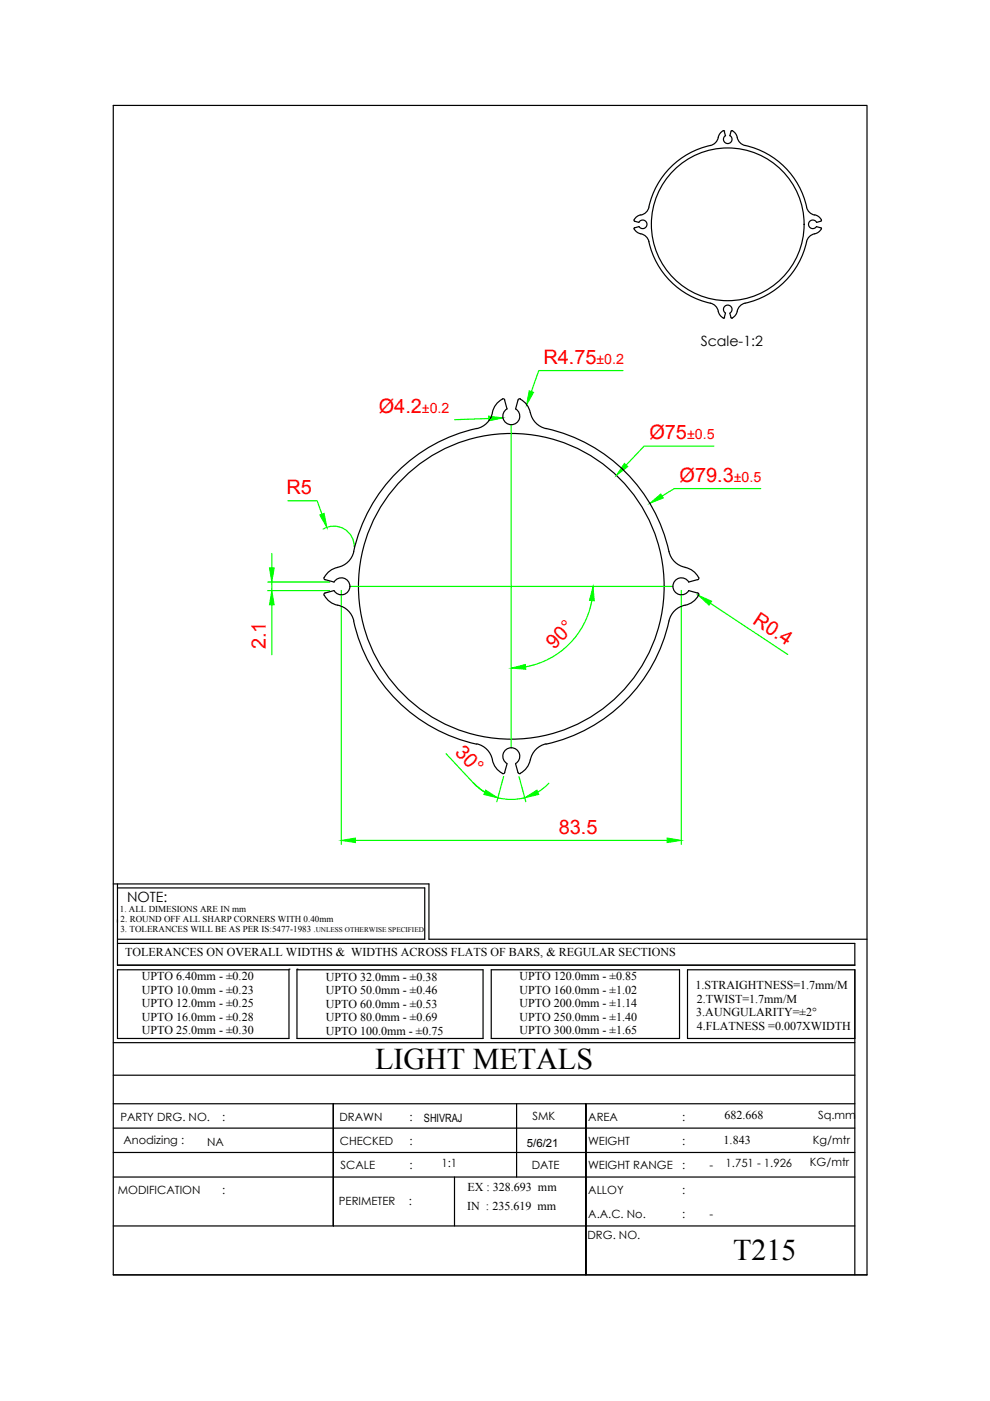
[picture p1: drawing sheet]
<svg xmlns="http://www.w3.org/2000/svg" width="210mm" height="297mm" viewBox="0 0 210 297" stroke-linecap="round" stroke-linejoin="round" font-family="sans-serif">
<!-- layer: BOR -->
<g fill="none" stroke="#000" stroke-width=".25">
<path d="M24.9 187.4v17.2M24.9 205.6v14.6h36.4M181.2 200v4.6M181.2 205.6v64.7M24 239.2h157.2M24 234h157.2M24 228h157.2M24 221.1h157.2M63 220.2h39.4M70.7 234v25.9v-25.9M104.2 220.2h39.9M109.5 234v15.6"/>
<path d="M124.2 234v36.3v-36.3M145.8 220.2h35.4M24 249.6h157.2M24 244.3h157.2M24 259.9h157.2M24 270.3h159.8"/>
</g>
<!-- layer: 0 -->
<g fill="none" stroke="#000" stroke-width=".25">
<path d="M153.6 27.9l.2 .9M153.6 27.8a1.4 1.4 0 0 0-1.3 1.3 2.15 2.15 0 0 1-1.7 1.8 17.1 17.1 0 0 0-13 13M153.8 28.7a.91 .91 0 0 0-.2 1.4 .91 .91 0 0 0 1.4 0 .91 .91 0 0 0-.2-1.4M155 27.9l-.3 .9M155 27.8a1.4 1.4 0 0 1 1.3 1.3 2.13 2.13 0 0 0 1.7 1.8 17.1 17.1 0 0 1 13 13M134.4 48.5l.5 .6 .6 .4a2.33 2.33 0 0 1 2.1 1.7M134.4 46.6l.2 .3M134.5 46.9l1 .3M134.6 48.3l-.2 .2M135.5 47.1a.91 .91 0 0 1 1.3-.2 .91 .91 0 0 1 0 1.4 .91 .91 0 0 1-1.3-.3l-1 .3M135.9 45.5l-.7 .3-.8 .8M137.6 51.2a17.3 17.3 0 0 0 13.5 13.2 3.2 3.2 0 0 1 1.4 2.3l.8 .7"/>
<path d="M137.6 43.9a2.18 2.18 0 0 1-1.7 1.7M171 43.9a2.18 2.18 0 0 0 1.7 1.7M171 51.2a17.3 17.3 0 0 1-13.5 13.2 3.2 3.2 0 0 0-1.5 2.3l-.8 .7M172.7 45.5l.7 .3 .8 .8M173.1 47.1a.91 .91 0 0 0-1.4-.2 .91 .91 0 0 0 0 1.4 .91 .91 0 0 0 1.4-.3l.9 .3 .2 .2M174.2 46.6l-.2 .3-.9 .3M174.2 48.5l-.5 .6-.6 .4a2.33 2.33 0 0 0-2.1 1.7M153.6 67.3l-.2 .2M153.8 66.4l-.2 1M153.8 66.4a.91 .91 0 0 1-.2-1.4 .91 .91 0 0 1 1.4 0 .91 .91 0 0 1-.2 1.4M154.7 66.4l.3 1M155 67.3l.3 .2"/>
<path d="M106.5 84.6h.3l.2 .2M106.5 84.6a4.5 4.5 0 0 0-2.3 3.6 4.3 4.3 0 0 1-3.1 2.7 34.1 34.1 0 0 0-26.1 26.1M107 84.8l.5 1.9M107.5 86.7a1.8 1.8 0 0 0-.5 2.7 1.8 1.8 0 0 0 2.8 0 1.8 1.8 0 0 0-.5-2.7M109.8 84.8l-.5 1.9M110.3 84.6a4.6 4.6 0 0 1 2.3 3.6 4.2 4.2 0 0 0 3.3 2.7 34.2 34.2 0 0 1 25.9 26.1M110.4 84.6h-.4l-.2 .2M75 116.9a4.3 4.3 0 0 1-3.4 3.4M141.8 116.9a4.3 4.3 0 0 0 3.5 3.4M68.7 122.4v.3l.2 .2M68.8 126.2a4.5 4.5 0 0 0 3.5 2.3 4.3 4.3 0 0 1 2.7 3.1M68.9 122.9l1.9 .5a1.8 1.8 0 0 1 2.7-.5 1.8 1.8 0 0 1 0 2.8 1.8 1.8 0 0 1-2.7-.5l-1.9 .5"/>
<path d="M68.9 125.7l-.2 .2v.3M71.6 120.3a4.1 4.1 0 0 0-2.8 2.1M75 131.7a34.2 34.2 0 0 0 26.1 26.1M141.8 131.7a34.2 34.2 0 0 1-26.1 26.1M145.3 120.3a4.1 4.1 0 0 1 2.8 2.1M147.9 122.9l-1.9 .5a1.8 1.8 0 0 0-2.7-.5 1.8 1.8 0 0 0 0 2.8 1.8 1.8 0 0 0 2.7-.5l1.9 .5M147.9 125.7l.3 .2-.1 .3M148.1 126.2a4.5 4.5 0 0 1-3.5 2.3 4.3 4.3 0 0 0-2.8 3.1M148.1 122.4l.1 .3-.3 .2M101.1 157.7a4.5 4.5 0 0 1 3.5 4 4.1 4.1 0 0 0 1.9 2.3M115.8 157.7a4.6 4.6 0 0 0-3.5 4 4.1 4.1 0 0 1-2 2.3M107 163.8l-.2 .2h-.3"/>
<path d="M107.5 162l-.5 1.8M107.5 161.9a1.8 1.8 0 0 1-.5-2.7 1.8 1.8 0 0 1 2.8 0 1.8 1.8 0 0 1-.5 2.7M109.3 162l.5 1.8 .2 .2h.4M24 187.4h66.9v11.7h92.9M24.9 188.3h65.2v10.8h-65.2M24.9 200h156.3M24.9 204.6h156.3M24.9 205.6h36.4v14.6M61.3 205.5h.1M63 205.5h.1M181.2 205.6h-35.4v14.6M63 220.2v-14.6h39.4v14.6"/>
<path d="M104.2 220.2v-14.6h39.9v14.6M96.4 249.6v10.3M24 270.3v-247.9h159.8v247.9"/>
<circle cx="154.3" cy="47.6" r="16.2"/>
<circle cx="108.4" cy="124.3" r="32.4"/>
</g>
<!-- layer: AM_5 -->
<g fill="none" stroke="#0f0" stroke-width=".25">
<path d="M132.1 78.6h-17.9l-1.5 4.4M103.6 88.7l-7.2 .3M151.4 94.6h-14.8l-3.8 4M57.6 117.3v3.1M61.1 106.2h6.1l1.1 2.8M68.5 112.2a4.3 4.3 0 0 1 6.6 3.8M161.3 103.6h-18.3l-2.6 1.6M56.8 123.4h13.1M56.8 125.2h13.1M57.6 123.4v1.8M57.6 128.2v10.6M72.4 125.2v53.8"/>
<path d="M125.5 127.3a17.3 17.3 0 0 1-14.1 14.1M144.5 125.2v53.8M147.8 126.1l.3 .1M150.6 127.9l16.4 10.9M94.6 159.8l5.8 6.2a10.9 10.9 0 0 0 10.8 3.1M75.4 178.2h66M100.4 166.1l2.4 1.9M106.8 164.6l-1.5 5.4M110 164.6l1.5 5.4M116.4 166.1l-2.4 1.9"/>
</g>
<g fill="#0f0" stroke="#0f0" stroke-width=".21">
<path d="M72.4 178.2l3-.5v.9z"/>
<path d="M141.4 177.7l3.1 .5-3.1 .4z"/>
<path d="M132.4 98.3l.7 .6-2.4 1.9z"/>
<path d="M137.8 106.7l2.3-2 .5 .9z"/>
<path d="M103.6 88.2l3 .4-3 .6z"/>
<path d="M112.2 82.8l.9 .4-1.5 2.7z"/>
<path d="M67.8 109.2l.9-.4 .6 3z"/>
<path d="M108.4 141.6l3-.7 .1 1z"/>
<path d="M125.7 124.3l.3 3.1-1-.1z"/>
<path d="M57.1 120.4h1l-.5 3z"/>
<path d="M57.6 125.2l.5 3h-1z"/>
<path d="M148.1 126.2l2.8 1.3-.6 .8z"/>
<path d="M103 167.5l2.6 1.7-3-.8z"/>
<path d="M111.2 169.2l2.6-1.7 .4 .9z"/>
</g>
<!-- layer: 0 -->
<path d="M108.4 90v68.6M74.1 124.3h68.5" fill="none" stroke="#0f0" stroke-width=".25"/>
<g font-size="6.4">
<text x="79.5" y="226.7">LIGHT METALS</text>
<text x="155.4" y="267.2">T215</text>
</g>
<g font-size="4.2" fill="#f00">
<text x="115.2" y="77.2">R4.75</text>
<text x="80.3" y="87.6">Ø4.2</text>
<text x="137.7" y="93.2">Ø75</text>
<text x="60.7" y="104.8">R5</text>
<text x="144.1" y="102.2">Ø79.3</text>
<text x="56.4" y="137.7" transform="rotate(-90 56.4 137.7)">2.1</text>
<text x="117.5" y="137.8" transform="rotate(-45 117.5 137.8)">90°</text>
<text x="159.4" y="132.1" transform="rotate(33 159.4 132.1)">R0.4</text>
<text x="96.3" y="159.7" transform="rotate(47 96.3 159.7)">30°</text>
<text x="118.5" y="176.8">83.5</text>
</g>
<g font-size="3" fill="#f00">
<text x="126.5" y="77.2">±0.2</text>
<text x="89.5" y="87.6">±0.2</text>
<text x="145.7" y="93.2">±0.5</text>
<text x="155.6" y="102.2">±0.5</text>
</g>
<g font-size="3">
<text x="148.6" y="73.4">Scale-1:2</text>
<text x="26.9" y="191.3">NOTE:</text>
</g>
<g font-size="2.6">
<text x="26.6" y="202.6">TOLERANCES ON OVERALL WIDTHS &amp; WIDTHS ACROSS FLATS OF BARS, &amp; REGULAR SECTIONS</text>
<text x="30.1" y="207.8">UPTO 6.40mm - ±0.20</text>
<text x="69.1" y="207.9">UPTO 32.0mm - ±0.38</text>
<text x="110.1" y="207.8">UPTO 120.0mm - ±0.85</text>
<text x="147.5" y="209.6">1.STRAIGHTNESS=1.7mm/M</text>
<text x="30.1" y="210.7">UPTO 10.0mm - ±0.23</text>
<text x="30.1" y="213.5">UPTO 12.0mm - ±0.25</text>
<text x="69.1" y="210.8">UPTO 50.0mm - ±0.46</text>
<text x="69.1" y="213.7">UPTO 60.0mm - ±0.53</text>
<text x="110.1" y="210.7">UPTO 160.0mm - ±1.02</text>
<text x="110.1" y="213.5">UPTO 200.0mm - ±1.14</text>
<text x="147.6" y="215.4">3.AUNGULARITY=±2°</text>
<text x="147.7" y="212.6">2.TWIST=1.7mm/M</text>
<text x="30.1" y="216.4">UPTO 16.0mm - ±0.28</text>
<text x="30.1" y="219.3">UPTO 25.0mm - ±0.30</text>
<text x="69.1" y="216.6">UPTO 80.0mm - ±0.69</text>
<text x="69.1" y="219.5">UPTO 100.0mm - ±0.75</text>
<text x="110.1" y="216.4">UPTO 250.0mm - ±1.40</text>
<text x="110.1" y="219.3">UPTO 300.0mm - ±1.65</text>
<text x="147.7" y="218.3">4.FLATNESS =0.007XWIDTH</text>
<text x="153.6" y="237.3">682.668</text>
<text x="153.4" y="242.5">1.843</text>
<text x="99.1" y="256.6">IN : 235.619 mm</text>
<text x="99.1" y="252.6">EX : 328.693 mm</text>
</g>
<g font-size="2.4">
<text x="25.5" y="237.6">PARTY DRG. NO.</text>
<text x="47.1" y="237.6">:</text>
<text x="72" y="237.6">DRAWN</text>
<text x="86.8" y="237.6">:</text>
<text x="89.9" y="237.8">SHIVRAJ</text>
<text x="112.9" y="237.4">SMK</text>
<text x="124.7" y="237.6">AREA</text>
<text x="144.7" y="237.6">:</text>
<text x="173.5" y="237.2">Sq.mm</text>
<text x="26.2" y="242.5">Anodizing :</text>
<text x="43.9" y="243">NA</text>
<text x="72.1" y="242.8">CHECKED</text>
<text x="86.8" y="242.7">:</text>
<text x="111.7" y="243.2">5/6/21</text>
<text x="124.7" y="242.8">WEIGHT</text>
<text x="144.7" y="242.7">:</text>
<text x="172.4" y="242.5">Kg/mtr</text>
<text x="72.2" y="247.9">SCALE</text>
<text x="86.8" y="247.9">:</text>
<text x="93.6" y="247.4">1:1</text>
<text x="112.7" y="247.9">DATE</text>
<text x="124.7" y="247.9">WEIGHT RANGE</text>
<text x="144.7" y="247.9">:</text>
<text x="150.4" y="247.9">-</text>
<text x="153.9" y="247.4">1.751 - 1.926</text>
<text x="171.7" y="247.3">KG/mtr</text>
<text x="25" y="253.1">MODIFICATION</text>
<text x="47.1" y="253.1">:</text>
<text x="71.9" y="255.5">PERIMETER</text>
<text x="86.7" y="255.5">:</text>
<text x="124.7" y="253.2">ALLOY</text>
<text x="144.7" y="253.1">:</text>
<text x="124.6" y="262.6">DRG. NO.</text>
<text x="124.7" y="258.3">A.A.C. No.</text>
<text x="144.7" y="258.3">:</text>
<text x="150.4" y="258.3">-</text>
</g>
<g font-size="1.9">
<text x="25.4" y="193.4">1. ALL DIMESIONS ARE IN mm</text>
<text x="25.5" y="197.7">3. TOLERANCES WILL BE AS PER IS:5477-1983 .</text>
<text x="25.6" y="195.5">2. ROUND OFF ALL SHARP CORNERS WITH 0.40mm</text>
</g>
<text font-size="1.5" x="66.9" y="197.7">UNLESS OTHERWISE SPECIFIED</text>
</svg>
